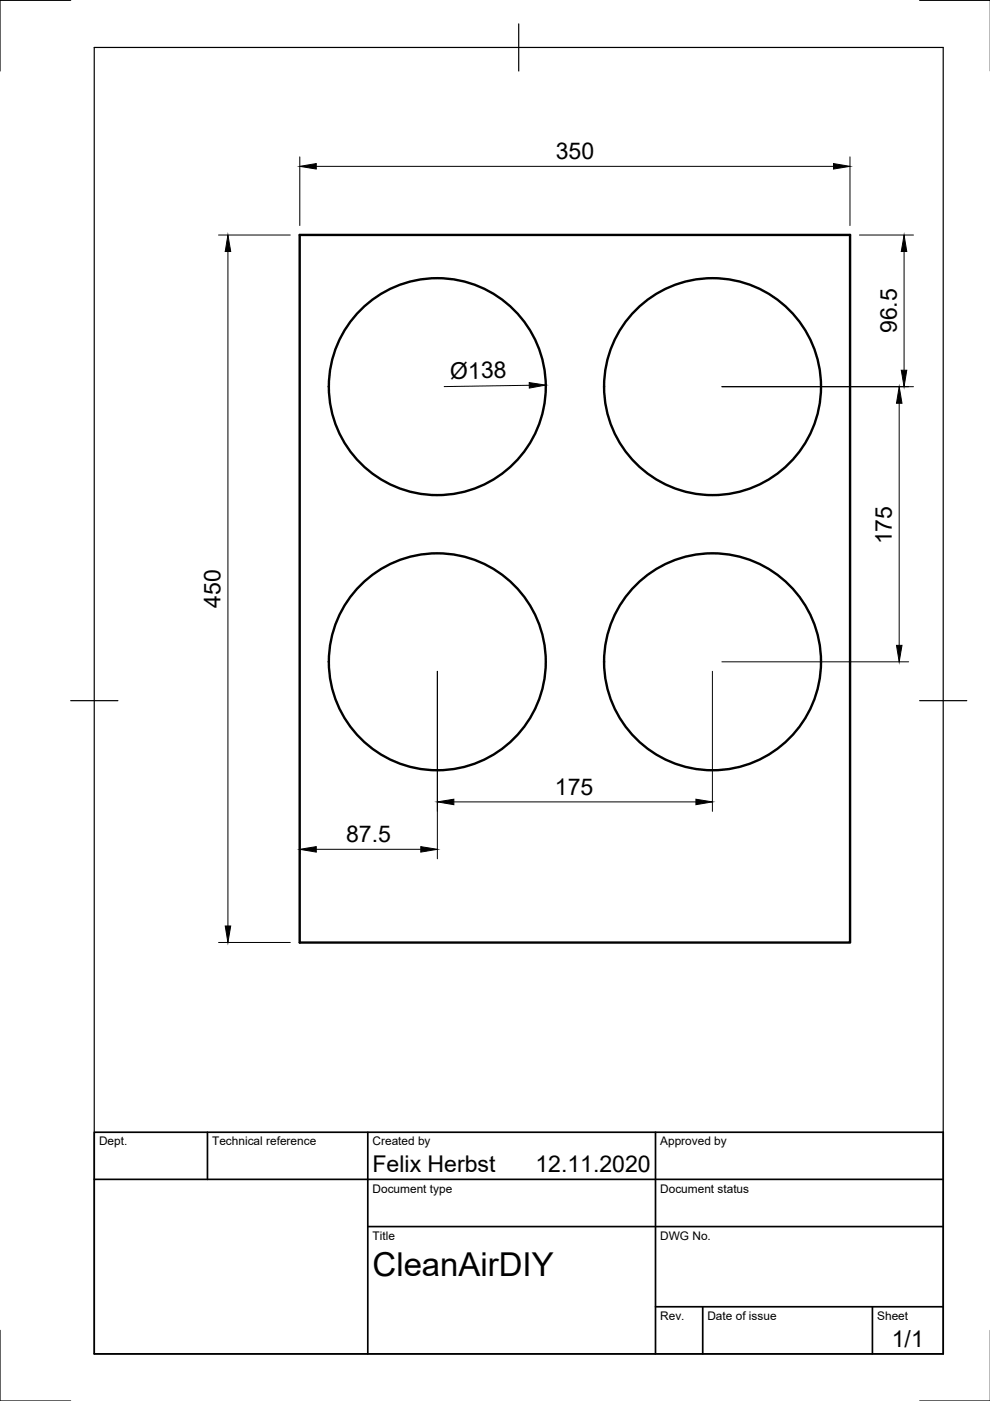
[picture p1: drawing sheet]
<svg xmlns="http://www.w3.org/2000/svg" width="210mm" height="297mm" viewBox="0 0 210 297" stroke-linecap="round" stroke-linejoin="round" font-family="sans-serif">
<!-- layer: Sichtbar -->
<g fill="none" stroke="#000" stroke-width=".51">
<path d="M63.5 49.8h116.7v150h-116.7z"/>
<circle cx="92.7" cy="82" r="23"/>
<circle cx="151.1" cy="82" r="23"/>
<circle cx="92.7" cy="140.3" r="23"/>
<circle cx="151.1" cy="140.3" r="23"/>
</g>
<!-- layer: Border -->
<path d="M15 .1h-15v15M20 10.1h180v276.9h-180zM110 5.1v10M195 .1h15M15 148.6h10M195 148.6h10M0 282.1v14.9h15M195 297h15" fill="none" stroke="#000" stroke-width=".25"/>
<!-- layer: TitleBlock -->
<path d="M20 240.1h180v46.9h-180zM20 250h180M44 240.1v9.9M78 240.1v46.9M139 240.1v46.9M78 260.1h122M139 277.1h61M149 277.1v9.9M185 277.1v9.9" fill="none" stroke="#000" stroke-width=".36"/>
<!-- layer: Dimensions -->
<g fill="none" stroke="#000" stroke-width=".21">
<path d="M63.6 33.3v14.5M67.1 35.3h109.6M180.2 33.3v14.5M46.3 49.8h15.3M48.3 53.3v143M182.2 49.8h11.5M191.7 53.3v25.2M112.2 81.7l-18 .3M153.1 82h40.6M190.6 85.5v51.3M92.7 142.3v39.8M151 142.3v29.7"/>
<path d="M153.1 140.3h39.6M63.6 178.1v3M96.2 170h51.4M46.3 199.8h15.3M67.1 180.1h22.1"/>
</g>
<g fill="#000" stroke="#000" stroke-width=".21">
<path d="M63.6 35.3l3.5-.6v1.1zM176.7 34.7l3.5 .6-3.5 .5zM48.3 49.8l.6 3.5h-1.1zM191.7 49.8l.6 3.5h-1.2zM191.1 78.5h1.2l-.6 3.5zM112.2 81.1l3.5 .5-3.5 .7zM190.6 82l.6 3.5h-1.1zM190.1 136.8h1.1l-.6 3.5zM63.6 180.1l3.5-.6v1.2zM89.2 179.5l3.5 .6-3.5 .6zM92.7 170l3.5-.6v1.2zM147.6 169.4l3.4 .6-3.4 .6z"/>
<path d="M47.8 196.3h1.1l-.6 3.5z"/>
</g>
<text font-size="7" x="79" y="270.6">CleanAirDIY</text>
<g font-size="4.9">
<text x="117.8" y="33.7">350</text>
<text x="190.1" y="70.7" transform="rotate(-90 190.1 70.7)">96.5</text>
<text x="95.5" y="80.3" transform="rotate(-1 95.5 80.3)">Ø138</text>
<text x="189.1" y="115.4" transform="rotate(-90 189.1 115.4)">175</text>
<text x="46.8" y="128.8" transform="rotate(-90 46.8 128.8)">450</text>
<text x="117.6" y="168.5">175</text>
<text x="73.4" y="178.5">87.5</text>
<text x="79" y="248.5">Felix Herbst</text>
<text x="113.5" y="248.5">12.11.2020</text>
<text x="189.1" y="285.7">1/1</text>
</g>
<g font-size="2.5">
<text x="21" y="242.9">Dept.</text>
<text x="45" y="242.9">Technical reference</text>
<text x="79" y="242.9">Created by</text>
<text x="140" y="242.9">Approved by</text>
<text x="79" y="252.8">Document type</text>
<text x="140" y="252.8">Document status</text>
<text x="79" y="262.9">Title</text>
<text x="140" y="262.9">DWG No.</text>
<text x="140" y="279.9">Rev.</text>
<text x="150" y="279.9">Date of issue</text>
<text x="186" y="279.9">Sheet</text>
</g>
</svg>
